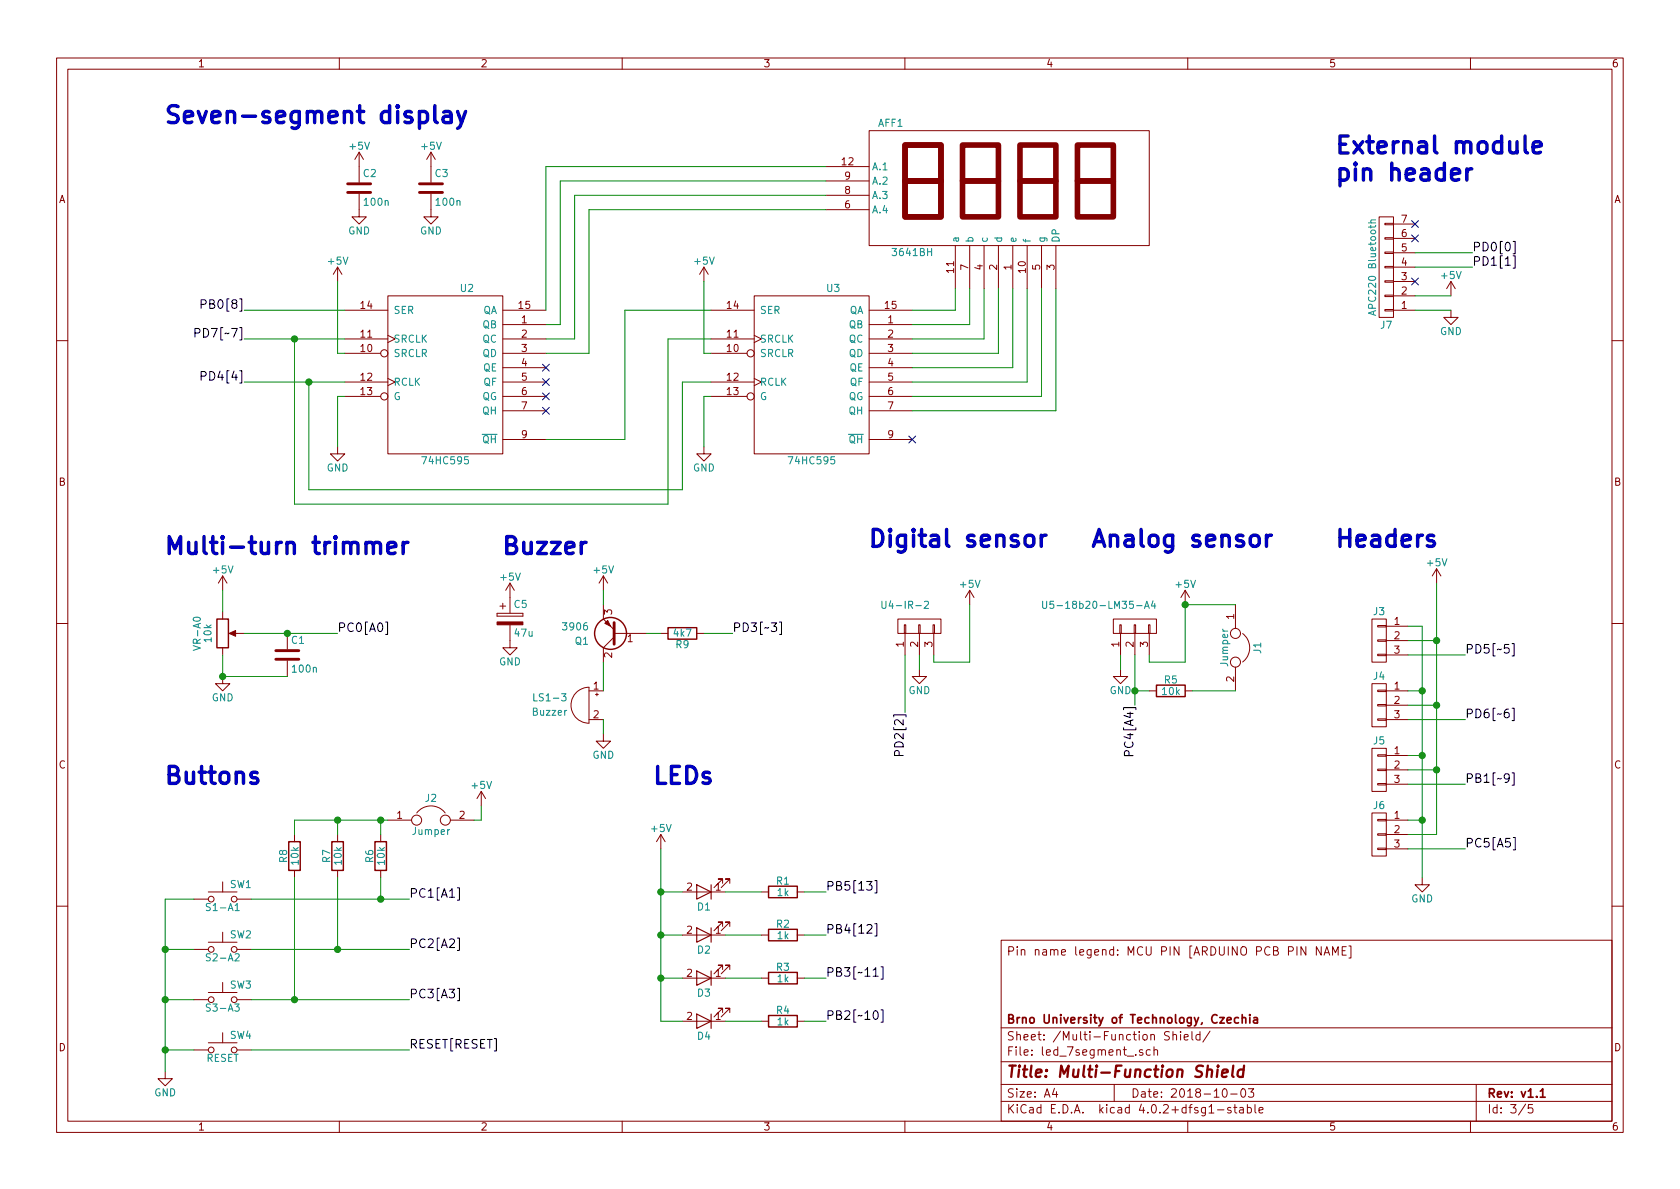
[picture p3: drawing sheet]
EESchema Schematic File Version 2
LIBS:arduino_shield-rescue
LIBS:power
LIBS:device
LIBS:transistors
LIBS:conn
LIBS:linear
LIBS:regul
LIBS:74xx
LIBS:cmos4000
LIBS:adc-dac
LIBS:memory
LIBS:xilinx
LIBS:microcontrollers
LIBS:dsp
LIBS:microchip
LIBS:analog_switches
LIBS:motorola
LIBS:texas
LIBS:intel
LIBS:audio
LIBS:interface
LIBS:digital-audio
LIBS:philips
LIBS:display
LIBS:cypress
LIBS:siliconi
LIBS:opto
LIBS:atmel
LIBS:contrib
LIBS:valves
LIBS:switches
LIBS:arduino_shield-cache
EELAYER 25 0
EELAYER END
$Descr A4 11693 8268
encoding utf-8
Sheet 3 5
Title "Multi-Function Shield"
Date "2018-10-03"
Rev "v1.1"
Comp "Brno University of Technology, Czechia"
Comment1 ""
Comment2 ""
Comment3 ""
Comment4 "Pin name legend: MCU PIN [ARDUINO PCB PIN NAME]"
$EndDescr
$Comp
L 74HC595 U2
U 1 1
P 3100 2600
F 0 "U2" H 3250 3200 50  0000 C CNN
F 1 "74HC595" H 3100 2000 50  0000 C CNN
F 2 "" H 3100 2600 50  0001 C CNN
F 3 "" H 3100 2600 50  0001 C CNN
	1    3100 2600
	1    0    0    -1  
$EndComp
$Comp
L 74HC595 U3
U 1 1
P 5650 2600
F 0 "U3" H 5800 3200 50  0000 C CNN
F 1 "74HC595" H 5650 2000 50  0000 C CNN
F 2 "" H 5650 2600 50  0001 C CNN
F 3 "" H 5650 2600 50  0001 C CNN
	1    5650 2600
	1    0    0    -1  
$EndComp
$Comp
L SW_Push SW1
U 1 1
P 1550 6250
F 0 "SW1" H 1600 6350 50  0000 L CNN
F 1 "S1-A1" H 1550 6190 50  0000 C CNN
F 2 "" H 1550 6450 50  0001 C CNN
F 3 "" H 1550 6450 50  0001 C CNN
	1    1550 6250
	1    0    0    -1  
$EndComp
$Comp
L SW_Push SW2
U 1 1
P 1550 6600
F 0 "SW2" H 1600 6700 50  0000 L CNN
F 1 "S2-A2" H 1550 6540 50  0000 C CNN
F 2 "" H 1550 6800 50  0001 C CNN
F 3 "" H 1550 6800 50  0001 C CNN
	1    1550 6600
	1    0    0    -1  
$EndComp
$Comp
L SW_Push SW3
U 1 1
P 1550 6950
F 0 "SW3" H 1600 7050 50  0000 L CNN
F 1 "S3-A3" H 1550 6890 50  0000 C CNN
F 2 "" H 1550 7150 50  0001 C CNN
F 3 "" H 1550 7150 50  0001 C CNN
	1    1550 6950
	1    0    0    -1  
$EndComp
$Comp
L SW_Push SW4
U 1 1
P 1550 7300
F 0 "SW4" H 1600 7400 50  0000 L CNN
F 1 "RESET" H 1550 7240 50  0000 C CNN
F 2 "" H 1550 7500 50  0001 C CNN
F 3 "" H 1550 7500 50  0001 C CNN
	1    1550 7300
	1    0    0    -1  
$EndComp
$Comp
L R R6
U 1 1
P 2650 5950
F 0 "R6" V 2730 5950 50  0000 C CNN
F 1 "10k" V 2650 5950 50  0000 C CNN
F 2 "" V 2580 5950 50  0001 C CNN
F 3 "" V 2730 5950 50  0001 C CNN
	1    2650 5950
	-1   0    0    -1  
$EndComp
$Comp
L R R7
U 1 1
P 2350 5950
F 0 "R7" V 2430 5950 50  0000 C CNN
F 1 "10k" V 2350 5950 50  0000 C CNN
F 2 "" V 2280 5950 50  0001 C CNN
F 3 "" V 2430 5950 50  0001 C CNN
	1    2350 5950
	-1   0    0    -1  
$EndComp
$Comp
L R R8
U 1 1
P 2050 5950
F 0 "R8" V 2130 5950 50  0000 C CNN
F 1 "10k" V 2050 5950 50  0000 C CNN
F 2 "" V 1980 5950 50  0001 C CNN
F 3 "" V 2130 5950 50  0001 C CNN
	1    2050 5950
	-1   0    0    -1  
$EndComp
$Comp
L GND #PWR1
U 1 1
P 1150 7450
F 0 "#PWR1" H 1150 7200 50  0001 C CNN
F 1 "GND" H 1150 7300 50  0000 C CNN
F 2 "" H 1150 7450 50  0001 C CNN
F 3 "" H 1150 7450 50  0001 C CNN
	1    1150 7450
	1    0    0    -1  
$EndComp
Text Label 2850 7300 0    60   ~ 0
RESET[RESET]
$Comp
L Jumper J2
U 1 1
P 3000 5700
F 0 "J2" H 3000 5850 50  0000 C CNN
F 1 "Jumper" H 3000 5620 50  0000 C CNN
F 2 "" H 3000 5700 50  0001 C CNN
F 3 "" H 3000 5700 50  0001 C CNN
	1    3000 5700
	1    0    0    -1  
$EndComp
$Comp
L +5V #PWR10
U 1 1
P 3350 5600
F 0 "#PWR10" H 3350 5450 50  0001 C CNN
F 1 "+5V" H 3350 5740 50  0000 C CNN
F 2 "" H 3350 5600 50  0001 C CNN
F 3 "" H 3350 5600 50  0001 C CNN
	1    3350 5600
	1    0    0    -1  
$EndComp
$Comp
L POT-RESCUE-arduino_shield VR-A0
U 1 1
P 1550 4400
AR Path="/5A5F7695" Ref="VR-A0"  Part="1" 
AR Path="/5A5F5B49/5A5F7695" Ref="VR-A0"  Part="1" 
F 0 "VR-A0" V 1375 4400 50  0000 C CNN
F 1 "10k" V 1450 4400 50  0000 C CNN
F 2 "" H 1550 4400 50  0001 C CNN
F 3 "" H 1550 4400 50  0001 C CNN
	1    1550 4400
	1    0    0    -1  
$EndComp
$Comp
L C C1
U 1 1
P 2000 4550
F 0 "C1" H 2025 4650 50  0000 L CNN
F 1 "100n" H 2025 4450 50  0000 L CNN
F 2 "" H 2038 4400 50  0001 C CNN
F 3 "" H 2000 4550 50  0001 C CNN
	1    2000 4550
	1    0    0    -1  
$EndComp
$Comp
L +5V #PWR2
U 1 1
P 1550 4100
F 0 "#PWR2" H 1550 3950 50  0001 C CNN
F 1 "+5V" H 1550 4240 50  0000 C CNN
F 2 "" H 1550 4100 50  0001 C CNN
F 3 "" H 1550 4100 50  0001 C CNN
	1    1550 4100
	1    0    0    -1  
$EndComp
$Comp
L GND #PWR3
U 1 1
P 1550 4700
F 0 "#PWR3" H 1550 4450 50  0001 C CNN
F 1 "GND" H 1550 4550 50  0000 C CNN
F 2 "" H 1550 4700 50  0001 C CNN
F 3 "" H 1550 4700 50  0001 C CNN
	1    1550 4700
	1    0    0    -1  
$EndComp
Text Label 2350 4400 0    60   ~ 0
PC0[A0]
$Comp
L LED-RESCUE-arduino_shield D1
U 1 1
P 4900 6200
AR Path="/5A5F953E" Ref="D1"  Part="1" 
AR Path="/5A5F5B49/5A5F953E" Ref="D1"  Part="1" 
F 0 "D1" H 4900 6300 50  0000 C CNN
F 1 "LED" H 4900 6100 50  0001 C CNN
F 2 "" H 4900 6200 50  0001 C CNN
F 3 "" H 4900 6200 50  0001 C CNN
	1    4900 6200
	-1   0    0    1   
$EndComp
$Comp
L R R1
U 1 1
P 5450 6200
F 0 "R1" V 5530 6200 50  0000 C CNN
F 1 "1k" V 5450 6200 50  0000 C CNN
F 2 "" V 5380 6200 50  0001 C CNN
F 3 "" V 5530 6200 50  0001 C CNN
	1    5450 6200
	0    -1   -1   0   
$EndComp
$Comp
L LED-RESCUE-arduino_shield D4
U 1 1
P 4900 7100
AR Path="/5A5F9BA5" Ref="D4"  Part="1" 
AR Path="/5A5F5B49/5A5F9BA5" Ref="D4"  Part="1" 
F 0 "D4" H 4900 7200 50  0000 C CNN
F 1 "LED" H 4900 7000 50  0001 C CNN
F 2 "" H 4900 7100 50  0001 C CNN
F 3 "" H 4900 7100 50  0001 C CNN
	1    4900 7100
	-1   0    0    1   
$EndComp
$Comp
L R R4
U 1 1
P 5450 7100
F 0 "R4" V 5530 7100 50  0000 C CNN
F 1 "1k" V 5450 7100 50  0000 C CNN
F 2 "" V 5380 7100 50  0001 C CNN
F 3 "" V 5530 7100 50  0001 C CNN
	1    5450 7100
	0    -1   -1   0   
$EndComp
$Comp
L LED-RESCUE-arduino_shield D3
U 1 1
P 4900 6800
AR Path="/5A5F9CD6" Ref="D3"  Part="1" 
AR Path="/5A5F5B49/5A5F9CD6" Ref="D3"  Part="1" 
F 0 "D3" H 4900 6900 50  0000 C CNN
F 1 "LED" H 4900 6700 50  0001 C CNN
F 2 "" H 4900 6800 50  0001 C CNN
F 3 "" H 4900 6800 50  0001 C CNN
	1    4900 6800
	-1   0    0    1   
$EndComp
$Comp
L R R3
U 1 1
P 5450 6800
F 0 "R3" V 5530 6800 50  0000 C CNN
F 1 "1k" V 5450 6800 50  0000 C CNN
F 2 "" V 5380 6800 50  0001 C CNN
F 3 "" V 5530 6800 50  0001 C CNN
	1    5450 6800
	0    -1   -1   0   
$EndComp
$Comp
L LED-RESCUE-arduino_shield D2
U 1 1
P 4900 6500
AR Path="/5A5F9CE3" Ref="D2"  Part="1" 
AR Path="/5A5F5B49/5A5F9CE3" Ref="D2"  Part="1" 
F 0 "D2" H 4900 6600 50  0000 C CNN
F 1 "LED" H 4900 6400 50  0001 C CNN
F 2 "" H 4900 6500 50  0001 C CNN
F 3 "" H 4900 6500 50  0001 C CNN
	1    4900 6500
	-1   0    0    1   
$EndComp
$Comp
L R R2
U 1 1
P 5450 6500
F 0 "R2" V 5530 6500 50  0000 C CNN
F 1 "1k" V 5450 6500 50  0000 C CNN
F 2 "" V 5380 6500 50  0001 C CNN
F 3 "" V 5530 6500 50  0001 C CNN
	1    5450 6500
	0    -1   -1   0   
$EndComp
$Comp
L +5V #PWR15
U 1 1
P 4600 5900
F 0 "#PWR15" H 4600 5750 50  0001 C CNN
F 1 "+5V" H 4600 6040 50  0000 C CNN
F 2 "" H 4600 5900 50  0001 C CNN
F 3 "" H 4600 5900 50  0001 C CNN
	1    4600 5900
	1    0    0    -1  
$EndComp
Text Label 5750 6200 0    60   ~ 0
PB5[13]
Text Label 5750 6500 0    60   ~ 0
PB4[12]
Text Label 5750 6800 0    60   ~ 0
PB3[~~11]
Text Label 5750 7100 0    60   ~ 0
PB2[~~10]
$Comp
L CONN_01X03 J3
U 1 1
P 9600 4450
F 0 "J3" H 9600 4650 50  0000 C CNN
F 1 "CONN_01X03" V 9700 4450 50  0001 C CNN
F 2 "" H 9600 4450 50  0001 C CNN
F 3 "" H 9600 4450 50  0001 C CNN
	1    9600 4450
	-1   0    0    -1  
$EndComp
$Comp
L CONN_01X03 J4
U 1 1
P 9600 4900
F 0 "J4" H 9600 5100 50  0000 C CNN
F 1 "CONN_01X03" V 9700 4900 50  0001 C CNN
F 2 "" H 9600 4900 50  0001 C CNN
F 3 "" H 9600 4900 50  0001 C CNN
	1    9600 4900
	-1   0    0    -1  
$EndComp
$Comp
L CONN_01X03 J5
U 1 1
P 9600 5350
F 0 "J5" H 9600 5550 50  0000 C CNN
F 1 "CONN_01X03" V 9700 5350 50  0001 C CNN
F 2 "" H 9600 5350 50  0001 C CNN
F 3 "" H 9600 5350 50  0001 C CNN
	1    9600 5350
	-1   0    0    -1  
$EndComp
$Comp
L CONN_01X03 J6
U 1 1
P 9600 5800
F 0 "J6" H 9600 6000 50  0000 C CNN
F 1 "CONN_01X03" V 9700 5800 50  0001 C CNN
F 2 "" H 9600 5800 50  0001 C CNN
F 3 "" H 9600 5800 50  0001 C CNN
	1    9600 5800
	-1   0    0    -1  
$EndComp
$Comp
L +5V #PWR23
U 1 1
P 10000 4050
F 0 "#PWR23" H 10000 3900 50  0001 C CNN
F 1 "+5V" H 10000 4190 50  0000 C CNN
F 2 "" H 10000 4050 50  0001 C CNN
F 3 "" H 10000 4050 50  0001 C CNN
	1    10000 4050
	1    0    0    -1  
$EndComp
$Comp
L GND #PWR22
U 1 1
P 9900 6100
F 0 "#PWR22" H 9900 5850 50  0001 C CNN
F 1 "GND" H 9900 5950 50  0000 C CNN
F 2 "" H 9900 6100 50  0001 C CNN
F 3 "" H 9900 6100 50  0001 C CNN
	1    9900 6100
	1    0    0    -1  
$EndComp
Text Label 10200 4550 0    60   ~ 0
PD5[~~5]
Text Label 10200 5000 0    60   ~ 0
PD6[~~6]
Text Label 10200 5450 0    60   ~ 0
PB1[~~9]
Text Label 10200 5900 0    60   ~ 0
PC5[A5]
$Comp
L Buzzer LS1-3
U 1 1
P 4100 4900
F 0 "LS1-3" H 4250 4950 50  0000 L CNN
F 1 "Buzzer" H 4250 4850 50  0000 L CNN
F 2 "" V 4075 5000 50  0001 C CNN
F 3 "" V 4075 5000 50  0001 C CNN
	1    4100 4900
	-1   0    0    -1  
$EndComp
$Comp
L Q_PNP_BCE Q1
U 1 1
P 4300 4400
F 0 "Q1" H 4500 4450 50  0000 L CNN
F 1 "3906" H 4500 4350 50  0000 L CNN
F 2 "" H 4500 4500 50  0001 C CNN
F 3 "" H 4300 4400 50  0001 C CNN
	1    4300 4400
	-1   0    0    1   
$EndComp
$Comp
L R R9
U 1 1
P 4750 4400
F 0 "R9" V 4830 4400 50  0000 C CNN
F 1 "4k7" V 4750 4400 50  0000 C CNN
F 2 "" V 4680 4400 50  0001 C CNN
F 3 "" V 4830 4400 50  0001 C CNN
	1    4750 4400
	0    -1   1    0   
$EndComp
$Comp
L +5V #PWR13
U 1 1
P 4200 4100
F 0 "#PWR13" H 4200 3950 50  0001 C CNN
F 1 "+5V" H 4200 4240 50  0000 C CNN
F 2 "" H 4200 4100 50  0001 C CNN
F 3 "" H 4200 4100 50  0001 C CNN
	1    4200 4100
	-1   0    0    -1  
$EndComp
$Comp
L GND #PWR14
U 1 1
P 4200 5100
F 0 "#PWR14" H 4200 4850 50  0001 C CNN
F 1 "GND" H 4200 4950 50  0000 C CNN
F 2 "" H 4200 5100 50  0001 C CNN
F 3 "" H 4200 5100 50  0001 C CNN
	1    4200 5100
	-1   0    0    -1  
$EndComp
Text Label 5100 4400 0    60   ~ 0
PD3[~~3]
$Comp
L 7SEGMENTS_4 AFF1
U 1 1
P 7000 1300
F 0 "AFF1" H 6200 1750 50  0000 C CNN
F 1 "3641BH" H 6350 850 50  0000 C CNN
F 2 "" H 6450 1300 50  0001 C CNN
F 3 "" H 6450 1300 50  0001 C CNN
	1    7000 1300
	1    0    0    -1  
$EndComp
NoConn ~ 6350 3050
NoConn ~ 3800 2550
NoConn ~ 3800 2650
NoConn ~ 3800 2750
NoConn ~ 3800 2850
$Comp
L +5V #PWR4
U 1 1
P 2350 1950
F 0 "#PWR4" H 2350 1800 50  0001 C CNN
F 1 "+5V" H 2350 2090 50  0000 C CNN
F 2 "" H 2350 1950 50  0001 C CNN
F 3 "" H 2350 1950 50  0001 C CNN
	1    2350 1950
	1    0    0    -1  
$EndComp
$Comp
L GND #PWR5
U 1 1
P 2350 3100
F 0 "#PWR5" H 2350 2850 50  0001 C CNN
F 1 "GND" H 2350 2950 50  0000 C CNN
F 2 "" H 2350 3100 50  0001 C CNN
F 3 "" H 2350 3100 50  0001 C CNN
	1    2350 3100
	1    0    0    -1  
$EndComp
$Comp
L +5V #PWR16
U 1 1
P 4900 1950
F 0 "#PWR16" H 4900 1800 50  0001 C CNN
F 1 "+5V" H 4900 2090 50  0000 C CNN
F 2 "" H 4900 1950 50  0001 C CNN
F 3 "" H 4900 1950 50  0001 C CNN
	1    4900 1950
	1    0    0    -1  
$EndComp
$Comp
L GND #PWR17
U 1 1
P 4900 3100
F 0 "#PWR17" H 4900 2850 50  0001 C CNN
F 1 "GND" H 4900 2950 50  0000 C CNN
F 2 "" H 4900 3100 50  0001 C CNN
F 3 "" H 4900 3100 50  0001 C CNN
	1    4900 3100
	1    0    0    -1  
$EndComp
Text Label 1700 2150 2    60   ~ 0
PB0[8]
Text Label 1700 2350 2    60   ~ 0
PD7[~~7]
Text Label 1700 2650 2    60   ~ 0
PD4[4]
$Comp
L C C2
U 1 1
P 2500 1300
F 0 "C2" H 2525 1400 50  0000 L CNN
F 1 "100n" H 2525 1200 50  0000 L CNN
F 2 "" H 2538 1150 50  0001 C CNN
F 3 "" H 2500 1300 50  0001 C CNN
	1    2500 1300
	1    0    0    -1  
$EndComp
$Comp
L C C3
U 1 1
P 3000 1300
F 0 "C3" H 3025 1400 50  0000 L CNN
F 1 "100n" H 3025 1200 50  0000 L CNN
F 2 "" H 3038 1150 50  0001 C CNN
F 3 "" H 3000 1300 50  0001 C CNN
	1    3000 1300
	1    0    0    -1  
$EndComp
$Comp
L GND #PWR7
U 1 1
P 2500 1450
F 0 "#PWR7" H 2500 1200 50  0001 C CNN
F 1 "GND" H 2500 1300 50  0000 C CNN
F 2 "" H 2500 1450 50  0001 C CNN
F 3 "" H 2500 1450 50  0001 C CNN
	1    2500 1450
	1    0    0    -1  
$EndComp
$Comp
L GND #PWR9
U 1 1
P 3000 1450
F 0 "#PWR9" H 3000 1200 50  0001 C CNN
F 1 "GND" H 3000 1300 50  0000 C CNN
F 2 "" H 3000 1450 50  0001 C CNN
F 3 "" H 3000 1450 50  0001 C CNN
	1    3000 1450
	1    0    0    -1  
$EndComp
$Comp
L +5V #PWR6
U 1 1
P 2500 1150
F 0 "#PWR6" H 2500 1000 50  0001 C CNN
F 1 "+5V" H 2500 1290 50  0000 C CNN
F 2 "" H 2500 1150 50  0001 C CNN
F 3 "" H 2500 1150 50  0001 C CNN
	1    2500 1150
	1    0    0    -1  
$EndComp
$Comp
L +5V #PWR8
U 1 1
P 3000 1150
F 0 "#PWR8" H 3000 1000 50  0001 C CNN
F 1 "+5V" H 3000 1290 50  0000 C CNN
F 2 "" H 3000 1150 50  0001 C CNN
F 3 "" H 3000 1150 50  0001 C CNN
	1    3000 1150
	1    0    0    -1  
$EndComp
$Comp
L CONN_01X07 J7
U 1 1
P 9650 1850
F 0 "J7" H 9650 2250 50  0000 C CNN
F 1 "APC220 Bluetooth" V 9750 1850 50  0000 C CNN
F 2 "" H 9650 1850 50  0001 C CNN
F 3 "" H 9650 1850 50  0001 C CNN
	1    9650 1850
	-1   0    0    1   
$EndComp
$Comp
L GND #PWR25
U 1 1
P 10100 2150
F 0 "#PWR25" H 10100 1900 50  0001 C CNN
F 1 "GND" H 10100 2000 50  0000 C CNN
F 2 "" H 10100 2150 50  0001 C CNN
F 3 "" H 10100 2150 50  0001 C CNN
	1    10100 2150
	-1   0    0    -1  
$EndComp
$Comp
L +5V #PWR24
U 1 1
P 10100 2050
F 0 "#PWR24" H 10100 1900 50  0001 C CNN
F 1 "+5V" H 10100 2190 50  0000 C CNN
F 2 "" H 10100 2050 50  0001 C CNN
F 3 "" H 10100 2050 50  0001 C CNN
	1    10100 2050
	-1   0    0    -1  
$EndComp
Text Label 10250 1850 0    60   ~ 0
PD1[1]
Text Label 10250 1750 0    60   ~ 0
PD0[0]
$Comp
L CONN_01X03 U5-18b20-LM35-A4
U 1 1
P 7900 4350
F 0 "U5-18b20-LM35-A4" V 8050 4600 50  0000 C CNN
F 1 "CONN_01X03" V 8000 4350 50  0001 C CNN
F 2 "" H 7900 4350 50  0001 C CNN
F 3 "" H 7900 4350 50  0001 C CNN
	1    7900 4350
	0    -1   -1   0   
$EndComp
$Comp
L CONN_01X03 U4-IR-2
U 1 1
P 6400 4350
F 0 "U4-IR-2" V 6550 4450 50  0000 C CNN
F 1 "CONN_01X03" V 6500 4350 50  0001 C CNN
F 2 "" H 6400 4350 50  0001 C CNN
F 3 "" H 6400 4350 50  0001 C CNN
	1    6400 4350
	0    -1   -1   0   
$EndComp
$Comp
L CP C5
U 1 1
P 3550 4300
F 0 "C5" H 3575 4400 50  0000 L CNN
F 1 "47u" H 3575 4200 50  0000 L CNN
F 2 "" H 3588 4150 50  0001 C CNN
F 3 "" H 3550 4300 50  0001 C CNN
	1    3550 4300
	1    0    0    -1  
$EndComp
$Comp
L +5V #PWR11
U 1 1
P 3550 4150
F 0 "#PWR11" H 3550 4000 50  0001 C CNN
F 1 "+5V" H 3550 4290 50  0000 C CNN
F 2 "" H 3550 4150 50  0001 C CNN
F 3 "" H 3550 4150 50  0001 C CNN
	1    3550 4150
	1    0    0    -1  
$EndComp
$Comp
L GND #PWR12
U 1 1
P 3550 4450
F 0 "#PWR12" H 3550 4200 50  0001 C CNN
F 1 "GND" H 3550 4300 50  0000 C CNN
F 2 "" H 3550 4450 50  0001 C CNN
F 3 "" H 3550 4450 50  0001 C CNN
	1    3550 4450
	1    0    0    -1  
$EndComp
$Comp
L +5V #PWR19
U 1 1
P 6750 4200
F 0 "#PWR19" H 6750 4050 50  0001 C CNN
F 1 "+5V" H 6750 4340 50  0000 C CNN
F 2 "" H 6750 4200 50  0001 C CNN
F 3 "" H 6750 4200 50  0001 C CNN
	1    6750 4200
	1    0    0    -1  
$EndComp
$Comp
L GND #PWR18
U 1 1
P 6400 4650
F 0 "#PWR18" H 6400 4400 50  0001 C CNN
F 1 "GND" H 6400 4500 50  0000 C CNN
F 2 "" H 6400 4650 50  0001 C CNN
F 3 "" H 6400 4650 50  0001 C CNN
	1    6400 4650
	1    0    0    -1  
$EndComp
$Comp
L +5V #PWR21
U 1 1
P 8250 4200
F 0 "#PWR21" H 8250 4050 50  0001 C CNN
F 1 "+5V" H 8250 4340 50  0000 C CNN
F 2 "" H 8250 4200 50  0001 C CNN
F 3 "" H 8250 4200 50  0001 C CNN
	1    8250 4200
	1    0    0    -1  
$EndComp
$Comp
L GND #PWR20
U 1 1
P 7800 4650
F 0 "#PWR20" H 7800 4400 50  0001 C CNN
F 1 "GND" H 7800 4500 50  0000 C CNN
F 2 "" H 7800 4650 50  0001 C CNN
F 3 "" H 7800 4650 50  0001 C CNN
	1    7800 4650
	1    0    0    -1  
$EndComp
Text Label 6300 4950 3    60   ~ 0
PD2[2]
Text Label 7900 4900 3    60   ~ 0
PC4[A4]
Text Notes 1150 5450 0    118  ~ 24
Buttons
Text Notes 4550 5450 0    118  ~ 24
LEDs
Text Notes 1150 850  0    118  ~ 24
Seven-segment display\n
$Comp
L R R5
U 1 1
P 8150 4800
F 0 "R5" V 8230 4800 50  0000 C CNN
F 1 "10k" V 8150 4800 50  0000 C CNN
F 2 "" V 8080 4800 50  0001 C CNN
F 3 "" V 8230 4800 50  0001 C CNN
	1    8150 4800
	0    -1   -1   0   
$EndComp
$Comp
L Jumper J1
U 1 1
P 8600 4500
F 0 "J1" H 8600 4650 50  0000 C CNN
F 1 "Jumper" H 8600 4420 50  0000 C CNN
F 2 "" H 8600 4500 50  0001 C CNN
F 3 "" H 8600 4500 50  0001 C CNN
	1    8600 4500
	0    1    1    0   
$EndComp
Text Notes 9300 3800 0    118  ~ 24
Headers
Text Notes 9300 1250 0    118  ~ 24
External module\npin header
Text Notes 1150 3850 0    118  ~ 24
Multi-turn trimmer
Text Notes 3500 3850 0    118  ~ 24
Buzzer\n
Text Notes 6050 3800 0    118  ~ 24
Digital sensor
Text Notes 7600 3800 0    118  ~ 24
Analog sensor
Text Label 2850 6250 0    60   ~ 0
PC1[A1]
Text Label 2850 6600 0    60   ~ 0
PC2[A2]
Text Label 2850 6950 0    60   ~ 0
PC3[A3]
Wire Wire Line
	1350 6250 1150 6250
Wire Wire Line
	1150 6250 1150 7450
Wire Wire Line
	1150 6600 1350 6600
Connection ~ 1150 6600
Wire Wire Line
	1350 6950 1150 6950
Connection ~ 1150 6950
Wire Wire Line
	1350 7300 1150 7300
Connection ~ 1150 7300
Wire Wire Line
	1750 7300 2850 7300
Wire Wire Line
	1550 4100 1550 4250
Wire Wire Line
	1550 4550 1550 4700
Wire Wire Line
	1700 4400 2350 4400
Wire Wire Line
	1550 4700 2000 4700
Connection ~ 1550 4700
Connection ~ 2000 4400
Wire Wire Line
	4600 7100 4750 7100
Wire Wire Line
	4600 5900 4600 7100
Wire Wire Line
	4600 6200 4750 6200
Wire Wire Line
	4750 6500 4600 6500
Connection ~ 4600 6500
Wire Wire Line
	4750 6800 4600 6800
Connection ~ 4600 6800
Wire Wire Line
	5050 7100 5300 7100
Wire Wire Line
	5050 6800 5300 6800
Wire Wire Line
	5050 6500 5300 6500
Wire Wire Line
	5050 6200 5300 6200
Connection ~ 4600 6200
Wire Wire Line
	5600 6200 5750 6200
Wire Wire Line
	5600 6500 5750 6500
Wire Wire Line
	5600 6800 5750 6800
Wire Wire Line
	5600 7100 5750 7100
Wire Wire Line
	10000 5800 9800 5800
Wire Wire Line
	10000 4050 10000 5800
Wire Wire Line
	9800 4350 9900 4350
Wire Wire Line
	9900 4350 9900 6100
Wire Wire Line
	9800 5700 9900 5700
Connection ~ 9900 5700
Wire Wire Line
	9800 5250 9900 5250
Connection ~ 9900 5250
Wire Wire Line
	9800 4800 9900 4800
Connection ~ 9900 4800
Wire Wire Line
	9800 4450 10000 4450
Connection ~ 10000 4450
Wire Wire Line
	9800 4900 10000 4900
Connection ~ 10000 4900
Wire Wire Line
	9800 5350 10000 5350
Connection ~ 10000 5350
Wire Wire Line
	9800 4550 10200 4550
Wire Wire Line
	9800 5000 10200 5000
Wire Wire Line
	9800 5450 10200 5450
Wire Wire Line
	9800 5900 10200 5900
Wire Wire Line
	4200 4100 4200 4200
Wire Wire Line
	4200 4600 4200 4800
Wire Wire Line
	4200 5000 4200 5100
Wire Wire Line
	4500 4400 4600 4400
Wire Wire Line
	4900 4400 5100 4400
Wire Wire Line
	6350 2150 6650 2150
Wire Wire Line
	6650 2150 6650 2000
Wire Wire Line
	6350 2250 6750 2250
Wire Wire Line
	6750 2250 6750 2000
Wire Wire Line
	6350 2350 6850 2350
Wire Wire Line
	6850 2350 6850 2000
Wire Wire Line
	6350 2450 6950 2450
Wire Wire Line
	6950 2450 6950 2000
Wire Wire Line
	6350 2550 7050 2550
Wire Wire Line
	7050 2550 7050 2000
Wire Wire Line
	6350 2650 7150 2650
Wire Wire Line
	7150 2650 7150 2000
Wire Wire Line
	6350 2750 7250 2750
Wire Wire Line
	7250 2750 7250 2000
Wire Wire Line
	6350 2850 7350 2850
Wire Wire Line
	7350 2850 7350 2000
Wire Wire Line
	5750 1150 3800 1150
Wire Wire Line
	3800 1150 3800 2150
Wire Wire Line
	5750 1250 3900 1250
Wire Wire Line
	3900 1250 3900 2250
Wire Wire Line
	3900 2250 3800 2250
Wire Wire Line
	5750 1350 4000 1350
Wire Wire Line
	4000 1350 4000 2350
Wire Wire Line
	4000 2350 3800 2350
Wire Wire Line
	5750 1450 4100 1450
Wire Wire Line
	4100 1450 4100 2450
Wire Wire Line
	4100 2450 3800 2450
Wire Wire Line
	3800 3050 4350 3050
Wire Wire Line
	4350 3050 4350 2150
Wire Wire Line
	4350 2150 4950 2150
Wire Wire Line
	2400 2450 2350 2450
Wire Wire Line
	2350 2450 2350 1950
Wire Wire Line
	2350 2750 2400 2750
Wire Wire Line
	4900 1950 4900 2450
Wire Wire Line
	4900 2450 4950 2450
Wire Wire Line
	1700 2650 2400 2650
Wire Wire Line
	2150 2650 2150 3400
Wire Wire Line
	2150 3400 4750 3400
Wire Wire Line
	4750 3400 4750 2650
Wire Wire Line
	4750 2650 4950 2650
Wire Wire Line
	1700 2350 2400 2350
Wire Wire Line
	2050 2350 2050 3500
Wire Wire Line
	2050 3500 4650 3500
Wire Wire Line
	4650 3500 4650 2350
Wire Wire Line
	4650 2350 4950 2350
Connection ~ 2050 2350
Connection ~ 2150 2650
Wire Wire Line
	2400 2150 1700 2150
Wire Wire Line
	10100 2150 9850 2150
Wire Wire Line
	10100 2050 9850 2050
Wire Wire Line
	9850 1850 10250 1850
Wire Wire Line
	9850 1750 10250 1750
Wire Wire Line
	4900 3100 4900 2750
Wire Wire Line
	4900 2750 4950 2750
Wire Wire Line
	2350 3100 2350 2750
Wire Wire Line
	6400 4550 6400 4650
Wire Wire Line
	6500 4550 6500 4600
Wire Wire Line
	6500 4600 6750 4600
Wire Wire Line
	6750 4600 6750 4200
Wire Wire Line
	8000 4550 8000 4600
Wire Wire Line
	8000 4600 8250 4600
Wire Wire Line
	8250 4600 8250 4200
Wire Wire Line
	7800 4550 7800 4650
Wire Wire Line
	6300 4550 6300 4950
Wire Wire Line
	7900 4550 7900 4900
Wire Wire Line
	8000 4800 7900 4800
Connection ~ 7900 4800
Wire Wire Line
	8300 4800 8600 4800
Wire Wire Line
	8250 4200 8600 4200
Connection ~ 8250 4200
Wire Wire Line
	1750 6950 2850 6950
Wire Wire Line
	1750 6600 2850 6600
Wire Wire Line
	1750 6250 2850 6250
Wire Wire Line
	2050 5800 2050 5700
Wire Wire Line
	2050 5700 2700 5700
Wire Wire Line
	2650 5700 2650 5800
Wire Wire Line
	2350 5800 2350 5700
Connection ~ 2350 5700
Wire Wire Line
	2050 6100 2050 6950
Connection ~ 2050 6950
Wire Wire Line
	2350 6100 2350 6600
Connection ~ 2350 6600
Connection ~ 2650 5700
Wire Wire Line
	3300 5700 3350 5700
Wire Wire Line
	3350 5700 3350 5600
Wire Wire Line
	2650 6100 2650 6250
Connection ~ 2650 6250
NoConn ~ 9850 1950
NoConn ~ 9850 1650
NoConn ~ 9850 1550
$EndSCHEMATC
